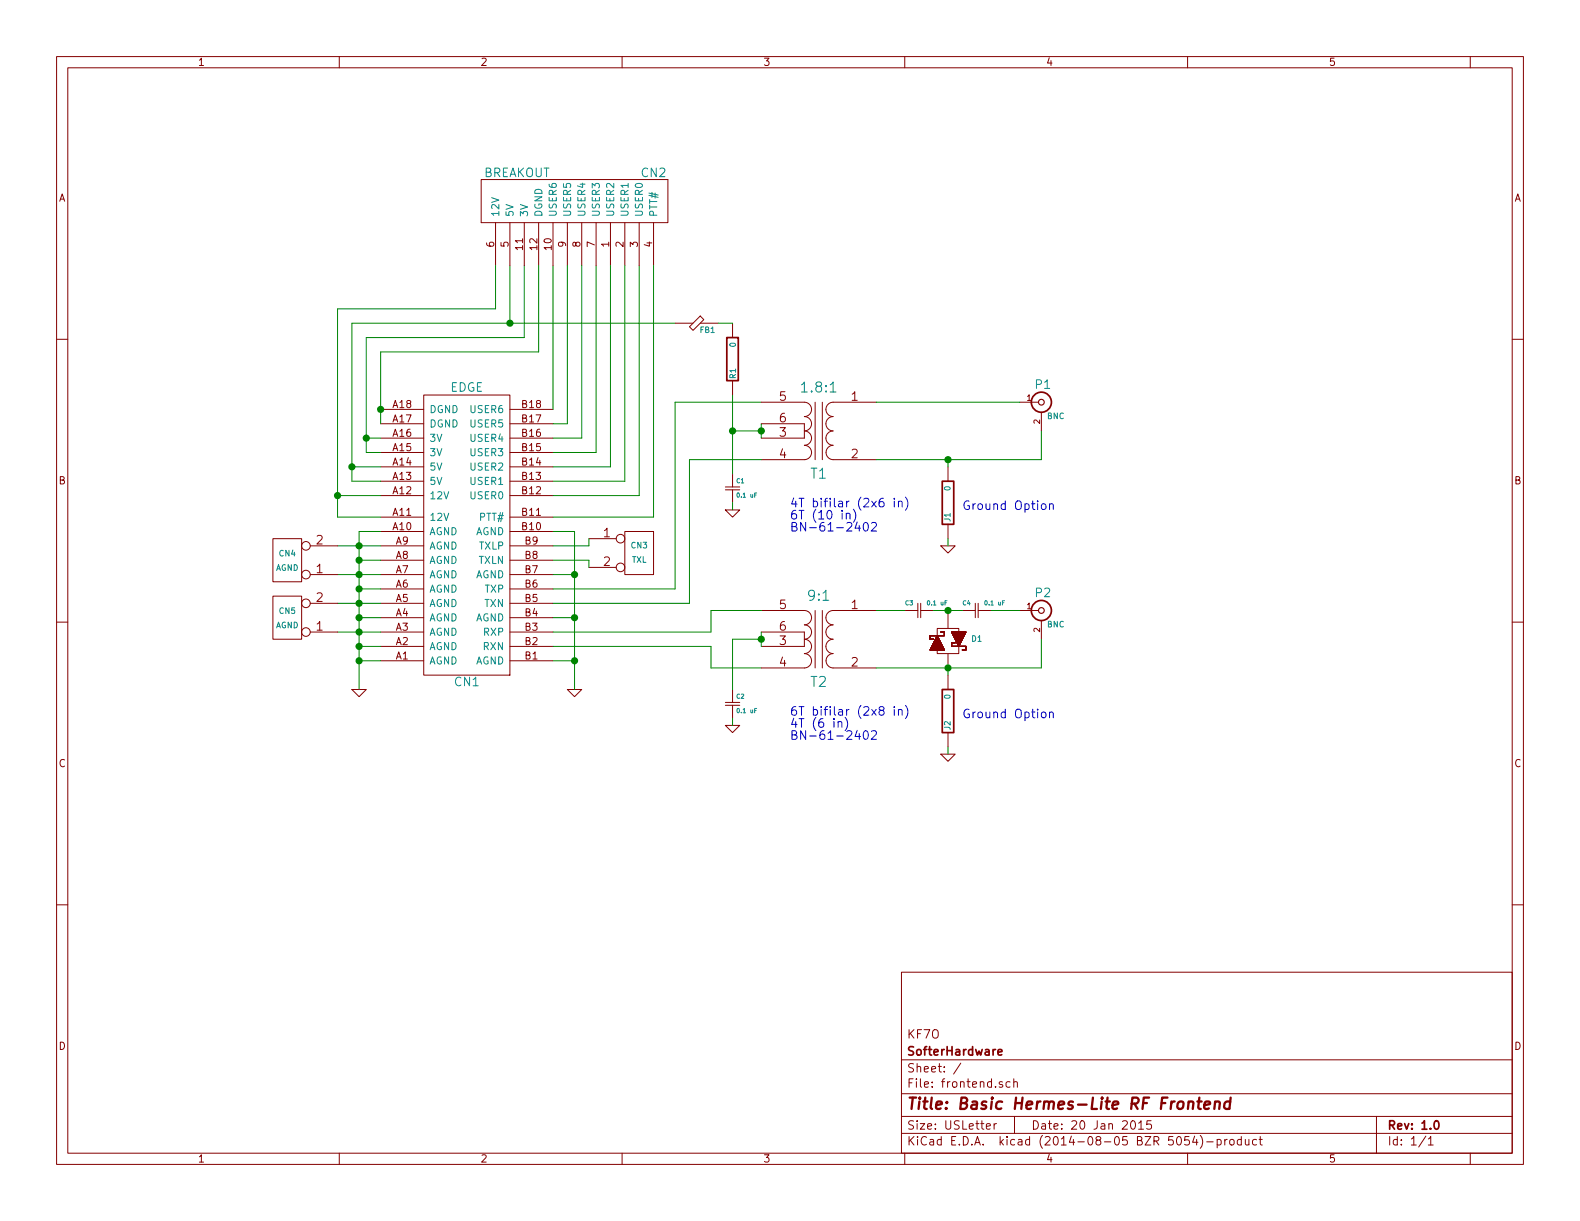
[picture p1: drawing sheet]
EESchema Schematic File Version 2
LIBS:power
LIBS:device
LIBS:transistors
LIBS:conn
LIBS:linear
LIBS:regul
LIBS:74xx
LIBS:cmos4000
LIBS:adc-dac
LIBS:memory
LIBS:xilinx
LIBS:special
LIBS:microcontrollers
LIBS:dsp
LIBS:microchip
LIBS:analog_switches
LIBS:motorola
LIBS:texas
LIBS:intel
LIBS:audio
LIBS:interface
LIBS:digital-audio
LIBS:philips
LIBS:display
LIBS:cypress
LIBS:siliconi
LIBS:opto
LIBS:atmel
LIBS:contrib
LIBS:valves
LIBS:hermeslite
LIBS:frontend-cache
EELAYER 24 0
EELAYER END
$Descr USLetter 11000 8500
encoding utf-8
Sheet 1 1
Title "Basic Hermes-Lite RF Frontend"
Date "20 Jan 2015"
Rev "1.0"
Comp "SofterHardware"
Comment1 "KF7O"
Comment2 ""
Comment3 ""
Comment4 ""
$EndDescr
$Comp
L EDGE CN1
U 1 1
P 3250 3600
F 0 "CN1" H 3250 2450 60  0000 C CNN
F 1 "EDGE" H 3250 4500 60  0000 C CNN
F 2 "" H 3250 3100 60  0000 C CNN
F 3 "" H 3250 3100 60  0000 C CNN
	1    3250 3600
	1    0    0    -1  
$EndComp
$Comp
L TRANSF T2
U 1 1
P 5700 4450
F 0 "T2" H 5700 4150 70  0000 C CNN
F 1 "9:1" H 5700 4750 70  0000 C CNN
F 2 "" H 5700 4450 60  0000 C CNN
F 3 "" H 5700 4450 60  0000 C CNN
	1    5700 4450
	1    0    0    -1  
$EndComp
$Comp
L TRANSF T1
U 1 1
P 5700 3000
F 0 "T1" H 5700 2700 70  0000 C CNN
F 1 "1.8:1" H 5700 3300 70  0000 C CNN
F 2 "" H 5700 3000 60  0000 C CNN
F 3 "" H 5700 3000 60  0000 C CNN
	1    5700 3000
	1    0    0    -1  
$EndComp
$Comp
L BNC P1
U 1 1
P 7250 2800
F 0 "P1" H 7260 2920 60  0000 C CNN
F 1 "BNC" H 7350 2700 40  0000 C CNN
F 2 "" H 7250 2800 60  0000 C CNN
F 3 "" H 7250 2800 60  0000 C CNN
	1    7250 2800
	1    0    0    -1  
$EndComp
$Comp
L BNC P2
U 1 1
P 7250 4250
F 0 "P2" H 7260 4370 60  0000 C CNN
F 1 "BNC" H 7350 4150 40  0000 C CNN
F 2 "" H 7250 4250 60  0000 C CNN
F 3 "" H 7250 4250 60  0000 C CNN
	1    7250 4250
	1    0    0    -1  
$EndComp
$Comp
L Csmall C3
U 1 1
P 6400 4250
F 0 "C3" V 6350 4150 30  0000 L CNN
F 1 "0.1 uF" V 6350 4300 30  0000 L CNN
F 2 "" H 6400 4250 60  0000 C CNN
F 3 "" H 6400 4250 60  0000 C CNN
	1    6400 4250
	0    1    1    0   
$EndComp
$Comp
L Csmall C4
U 1 1
P 6800 4250
F 0 "C4" V 6750 4150 30  0000 L CNN
F 1 "0.1 uF" V 6750 4300 30  0000 L CNN
F 2 "" H 6800 4250 60  0000 C CNN
F 3 "" H 6800 4250 60  0000 C CNN
	1    6800 4250
	0    1    1    0   
$EndComp
$Comp
L Csmall C2
U 1 1
P 5100 4900
F 0 "C2" H 5125 4950 30  0000 L CNN
F 1 "0.1 uF" H 5125 4850 30  0000 L CNN
F 2 "" H 5100 4900 60  0000 C CNN
F 3 "" H 5100 4900 60  0000 C CNN
	1    5100 4900
	1    0    0    -1  
$EndComp
$Comp
L DIODESCH2 D1
U 1 1
P 6600 4450
F 0 "D1" V 6600 4650 40  0000 C CNN
F 1 "DIODESCH2" H 6600 4275 40  0001 C CNN
F 2 "" H 6600 4525 60  0000 C CNN
F 3 "" H 6600 4525 60  0000 C CNN
	1    6600 4450
	0    1    1    0   
$EndComp
$Comp
L R J2
U 1 1
P 6600 4950
F 0 "J2" V 6600 4850 40  0000 C CNN
F 1 "0" V 6600 5050 40  0000 C CNN
F 2 "" V 6530 4950 30  0000 C CNN
F 3 "" H 6600 4950 30  0000 C CNN
	1    6600 4950
	1    0    0    -1  
$EndComp
$Comp
L R J1
U 1 1
P 6600 3500
F 0 "J1" V 6600 3400 40  0000 C CNN
F 1 "0" V 6600 3600 40  0000 C CNN
F 2 "" V 6530 3500 30  0000 C CNN
F 3 "" H 6600 3500 30  0000 C CNN
	1    6600 3500
	1    0    0    -1  
$EndComp
$Comp
L R R1
U 1 1
P 5100 2500
F 0 "R1" V 5100 2600 40  0000 C CNN
F 1 "0" V 5100 2400 40  0000 C CNN
F 2 "" V 5030 2500 30  0000 C CNN
F 3 "" H 5100 2500 30  0000 C CNN
	1    5100 2500
	-1   0    0    1   
$EndComp
$Comp
L Csmall C1
U 1 1
P 5100 3400
F 0 "C1" H 5125 3450 30  0000 L CNN
F 1 "0.1 uF" H 5125 3350 30  0000 L CNN
F 2 "" H 5100 3400 60  0000 C CNN
F 3 "" H 5100 3400 60  0000 C CNN
	1    5100 3400
	1    0    0    -1  
$EndComp
$Comp
L FB FB1
U 1 1
P 4850 2250
F 0 "FB1" H 4925 2200 39  0000 C CNN
F 1 "FB" H 4850 2350 60  0001 C CNN
F 2 "" H 4850 2250 60  0000 C CNN
F 3 "" H 4850 2250 60  0000 C CNN
	1    4850 2250
	1    0    0    -1  
$EndComp
Wire Wire Line
	6100 4250 6300 4250
Wire Wire Line
	6500 4250 6700 4250
Connection ~ 6600 4250
Wire Wire Line
	6900 4250 7100 4250
Wire Wire Line
	6100 4650 7250 4650
Wire Wire Line
	7250 4650 7250 4450
Connection ~ 6600 4650
Wire Wire Line
	6600 4650 6600 4700
Wire Wire Line
	6100 2800 7100 2800
Wire Wire Line
	6100 3200 7250 3200
Wire Wire Line
	7250 3200 7250 3000
Wire Wire Line
	6600 3250 6600 3200
Connection ~ 6600 3200
$Comp
L GND #PWR5
U 1 1
P 6600 3800
F 0 "#PWR5" H 6600 3800 30  0001 C CNN
F 1 "GND" H 6600 3730 30  0001 C CNN
F 2 "" H 6600 3800 60  0000 C CNN
F 3 "" H 6600 3800 60  0000 C CNN
	1    6600 3800
	1    0    0    -1  
$EndComp
$Comp
L GND #PWR3
U 1 1
P 5100 3550
F 0 "#PWR3" H 5100 3550 30  0001 C CNN
F 1 "GND" H 5100 3480 30  0001 C CNN
F 2 "" H 5100 3550 60  0000 C CNN
F 3 "" H 5100 3550 60  0000 C CNN
	1    5100 3550
	1    0    0    -1  
$EndComp
$Comp
L GND #PWR4
U 1 1
P 5100 5050
F 0 "#PWR4" H 5100 5050 30  0001 C CNN
F 1 "GND" H 5100 4980 30  0001 C CNN
F 2 "" H 5100 5050 60  0000 C CNN
F 3 "" H 5100 5050 60  0000 C CNN
	1    5100 5050
	1    0    0    -1  
$EndComp
$Comp
L GND #PWR6
U 1 1
P 6600 5250
F 0 "#PWR6" H 6600 5250 30  0001 C CNN
F 1 "GND" H 6600 5180 30  0001 C CNN
F 2 "" H 6600 5250 60  0000 C CNN
F 3 "" H 6600 5250 60  0000 C CNN
	1    6600 5250
	1    0    0    -1  
$EndComp
$Comp
L GND #PWR1
U 1 1
P 2500 4800
F 0 "#PWR1" H 2500 4800 30  0001 C CNN
F 1 "GND" H 2500 4730 30  0001 C CNN
F 2 "" H 2500 4800 60  0000 C CNN
F 3 "" H 2500 4800 60  0000 C CNN
	1    2500 4800
	1    0    0    -1  
$EndComp
Wire Wire Line
	5300 4400 5300 4500
Wire Wire Line
	5300 4450 5100 4450
Wire Wire Line
	5100 4450 5100 4800
Connection ~ 5300 4450
Wire Wire Line
	5300 2950 5300 3050
Wire Wire Line
	5300 3000 5100 3000
Connection ~ 5100 3000
Connection ~ 5300 3000
Wire Wire Line
	3850 4400 4950 4400
Wire Wire Line
	3850 4500 4950 4500
Wire Wire Line
	5100 3500 5100 3550
Wire Wire Line
	6600 3750 6600 3800
Wire Wire Line
	6600 5200 6600 5250
Wire Wire Line
	5100 5000 5100 5050
Wire Wire Line
	3850 4200 4800 4200
Wire Wire Line
	3850 4100 4700 4100
$Comp
L GND #PWR2
U 1 1
P 4000 4800
F 0 "#PWR2" H 4000 4800 30  0001 C CNN
F 1 "GND" H 4000 4730 30  0001 C CNN
F 2 "" H 4000 4800 60  0000 C CNN
F 3 "" H 4000 4800 60  0000 C CNN
	1    4000 4800
	1    0    0    -1  
$EndComp
Wire Wire Line
	3850 3700 4000 3700
Wire Wire Line
	4000 3700 4000 4800
Wire Wire Line
	3850 4000 4000 4000
Connection ~ 4000 4000
Wire Wire Line
	3850 4300 4000 4300
Connection ~ 4000 4300
Wire Wire Line
	3850 4600 4000 4600
Connection ~ 4000 4600
Text Notes 6700 3550 0    60   ~ 0
Ground Option
Text Notes 6700 5000 0    60   ~ 0
Ground Option
Wire Wire Line
	2650 3700 2500 3700
Wire Wire Line
	2500 3700 2500 4800
Wire Wire Line
	2350 3800 2650 3800
Connection ~ 2500 3800
Wire Wire Line
	2650 3900 2500 3900
Connection ~ 2500 3900
Wire Wire Line
	2350 4000 2650 4000
Connection ~ 2500 4000
Wire Wire Line
	2650 4100 2500 4100
Connection ~ 2500 4100
Wire Wire Line
	2350 4200 2650 4200
Connection ~ 2500 4200
Wire Wire Line
	2650 4300 2500 4300
Connection ~ 2500 4300
Wire Wire Line
	2350 4400 2650 4400
Connection ~ 2500 4400
Wire Wire Line
	2650 4500 2500 4500
Connection ~ 2500 4500
Wire Wire Line
	2650 4600 2500 4600
Connection ~ 2500 4600
Text Notes 5500 5150 0    60   ~ 0
6T bifilar (2x8 in)\n4T (6 in)\nBN-61-2402
Text Notes 5500 3700 0    60   ~ 0
4T bifilar (2x6 in)\n6T (10 in)\nBN-61-2402
$Comp
L BREAKOUT CN2
U 1 1
P 3550 1250
F 0 "CN2" V 3600 250 60  0000 C CNN
F 1 "BREAKOUT" V 3600 1200 60  0000 C CNN
F 2 "" H 3550 750 60  0000 C CNN
F 3 "" H 3550 750 60  0000 C CNN
	1    3550 1250
	0    -1   -1   0   
$EndComp
Wire Wire Line
	3850 2850 3850 1850
Wire Wire Line
	3850 2950 3950 2950
Wire Wire Line
	3950 2950 3950 1850
Wire Wire Line
	3850 3050 4050 3050
Wire Wire Line
	4050 3050 4050 1850
Wire Wire Line
	3850 3150 4150 3150
Wire Wire Line
	4150 3150 4150 1850
Wire Wire Line
	3850 3250 4250 3250
Wire Wire Line
	4250 3250 4250 1850
Wire Wire Line
	3850 3350 4350 3350
Wire Wire Line
	4350 3350 4350 1850
Wire Wire Line
	3850 3450 4450 3450
Wire Wire Line
	4450 3450 4450 1850
Wire Wire Line
	3850 3600 4550 3600
Wire Wire Line
	4550 3600 4550 1850
Wire Wire Line
	2650 2450 2650 2950
Wire Wire Line
	2650 2450 3750 2450
Wire Wire Line
	3750 2450 3750 1850
Connection ~ 2650 2850
Wire Wire Line
	2650 3150 2550 3150
Wire Wire Line
	2550 3150 2550 2350
Wire Wire Line
	2550 2350 3650 2350
Wire Wire Line
	3650 2350 3650 1850
Wire Wire Line
	2650 3350 2450 3350
Wire Wire Line
	2450 3350 2450 2250
Wire Wire Line
	2450 2250 4700 2250
Wire Wire Line
	3550 2250 3550 1850
Wire Wire Line
	2650 3600 2350 3600
Wire Wire Line
	2350 3600 2350 2150
Wire Wire Line
	2350 2150 3450 2150
Wire Wire Line
	3450 2150 3450 1850
Wire Wire Line
	2650 3050 2550 3050
Connection ~ 2550 3050
Wire Wire Line
	2650 3250 2450 3250
Connection ~ 2450 3250
Wire Wire Line
	2650 3450 2350 3450
Connection ~ 2350 3450
Wire Wire Line
	5100 2750 5100 3300
Wire Wire Line
	5100 2250 5000 2250
Connection ~ 3550 2250
Wire Wire Line
	4700 4100 4700 2800
Wire Wire Line
	4700 2800 5300 2800
Wire Wire Line
	4800 4200 4800 3200
Wire Wire Line
	4800 3200 5300 3200
Wire Wire Line
	4950 4400 4950 4250
Wire Wire Line
	4950 4250 5300 4250
Wire Wire Line
	4950 4500 4950 4650
Wire Wire Line
	4950 4650 5300 4650
$Comp
L CONN_2 CN3
U 1 1
P 4450 3850
F 0 "CN3" H 4450 3900 40  0000 C CNN
F 1 "TXL" H 4450 3800 40  0000 C CNN
F 2 "" H 4450 3850 60  0000 C CNN
F 3 "" H 4450 3850 60  0000 C CNN
	1    4450 3850
	1    0    0    -1  
$EndComp
Wire Wire Line
	3850 3900 4100 3900
Wire Wire Line
	4100 3900 4100 3950
Wire Wire Line
	3850 3800 4100 3800
Wire Wire Line
	4100 3800 4100 3750
$Comp
L CONN_2 CN4
U 1 1
P 2000 3900
F 0 "CN4" H 2000 3850 40  0000 C CNN
F 1 "AGND" H 2000 3950 40  0000 C CNN
F 2 "" H 2000 3900 60  0000 C CNN
F 3 "" H 2000 3900 60  0000 C CNN
	1    2000 3900
	-1   0    0    1   
$EndComp
$Comp
L CONN_2 CN5
U 1 1
P 2000 4300
F 0 "CN5" H 2000 4250 40  0000 C CNN
F 1 "AGND" H 2000 4350 40  0000 C CNN
F 2 "" H 2000 4300 60  0000 C CNN
F 3 "" H 2000 4300 60  0000 C CNN
	1    2000 4300
	-1   0    0    1   
$EndComp
$EndSCHEMATC
